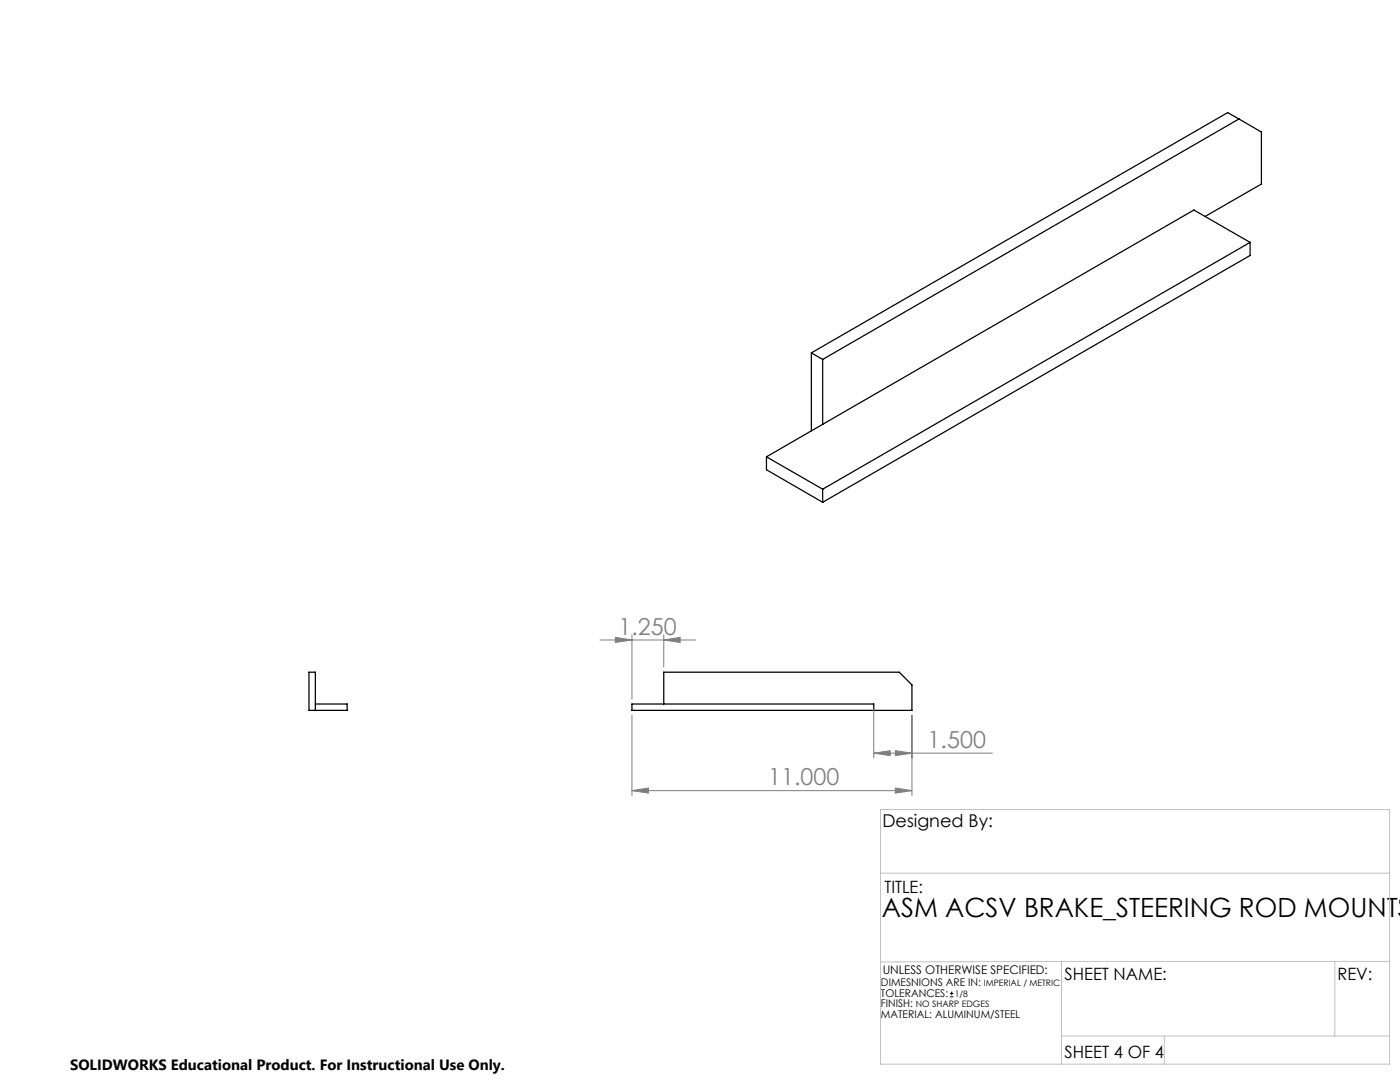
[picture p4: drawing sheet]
<svg xmlns="http://www.w3.org/2000/svg" width="279mm" height="216mm" viewBox="0 0 279 216" stroke-linecap="round" stroke-linejoin="round" font-family="sans-serif">
<g fill="none" stroke="#000" stroke-width=".25">
<path d="M247.3 23.7l-2.3-1.2-83.1 47.9M247.3 23.7l-83.1 48M247.3 23.7l4.4 2.7v10.3l-11.2 6.5M249.5 48.4l-85.3 49.2M249.5 48.4v2.6l-85.3 49.2M249.5 48.4l-11.2-6.5-74.1 42.8M161.9 70.4l2.3 1.3M161.9 70.4v15.6M164.2 71.7v13M153 91.2l11.2 6.4M153 91.2v2.5l11.2 6.5M164.2 97.6v2.6"/>
<path d="M164.2 84.7l-11.2 6.5M62.9 140.5h6.4v1.2h-7.6v-7.6h1.2v7.6M132.5 140.5v-6.4h47l2.5 2.6v5h-55.9v-1.2h48.3v1.2"/>
</g>
<path d="M189.6 198.9h.7M189.6 198.2h.7M189.9 197.9v.7" fill="none" stroke="#000" stroke-width=".2"/>
<g fill="none" stroke="#808080" stroke-width=".2">
<path d="M119.8 127.7h19M122.8 127.2l3.3 .5-3.3 .5zM126.1 126.7v12.8M132.5 127.7l3.2-.5v1zM132.5 126.7v6.4M126.1 157.8l3.3-.6v1.1zM126.1 142.7v16.1M126.1 157.8h55.9M174.4 150.3l3.3-.5v1zM174.4 141.5v9.8M174.4 150.3h23.6M178.7 157.2l3.3 .6-3.3 .5z"/>
<path d="M178.7 149.8l3.3 .5-3.3 .5zM182 142.7v16.1"/>
</g>
<path d="M175.7 161.5h101.6v50.8h-101.6zM175.7 174.2h101.6M211.8 191.8h65.5M211.8 191.8v20.5M211.8 191.8l-36.1 .1M266.4 191.8v14.9M211.8 206.7h65.5M232.4 206.7v5.6" fill="none" stroke="#c0c0c0" stroke-width=".2"/>
<path d="M126.1 157.8l3.3-.6v1.1zM178.7 157.2l3.3 .6-3.3 .5zM122.8 127.2l3.3 .5-3.3 .5zM132.5 127.7l3.2-.5v1zM174.4 150.3l3.3-.5v1zM178.7 149.8l3.3 .5-3.3 .5z" fill="#808080"/>
<text font-size="5.3" x="176" y="182.9">ASM ACSV BRAKE_STEERING ROD MOUNTS</text>
<g font-size="4.7" fill="#808080">
<text x="123.4" y="126.7">1.250</text>
<text x="185.1" y="149.2">1.500</text>
<text x="153.3" y="156.7">11.000</text>
</g>
<text font-size="3.5" x="176.1" y="165">Designed By:</text>
<g font-size="3.4">
<text x="176.5" y="178.1">TITLE:</text>
<text x="212.5" y="195.5">SHEET NAME:</text>
<text x="266.9" y="195.5">REV:</text>
<text x="212.5" y="211.1">SHEET 4 OF 4</text>
</g>
<text font-size="3" x="14" y="213.5">SOLIDWORKS Educational Product. For Instructional Use Only.</text>
<text font-size="2.4" x="176.2" y="194.4">UNLESS OTHERWISE SPECIFIED:</text>
<g font-size="2.1">
<text x="175.8" y="196.8">DIMESNIONS ARE IN:</text>
<text x="175.8" y="198.9">TOLERANCES:</text>
<text x="175.8" y="201">FINISH:</text>
<text x="175.8" y="203.1">MATERIAL: ALUMINUM/STEEL</text>
</g>
<g font-size="1.8">
<text x="196.3" y="196.8">IMPERIAL / METRIC</text>
<text x="182.8" y="201">NO SHARP EDGES</text>
<text x="190.5" y="198.9">1/8</text>
</g>
</svg>
